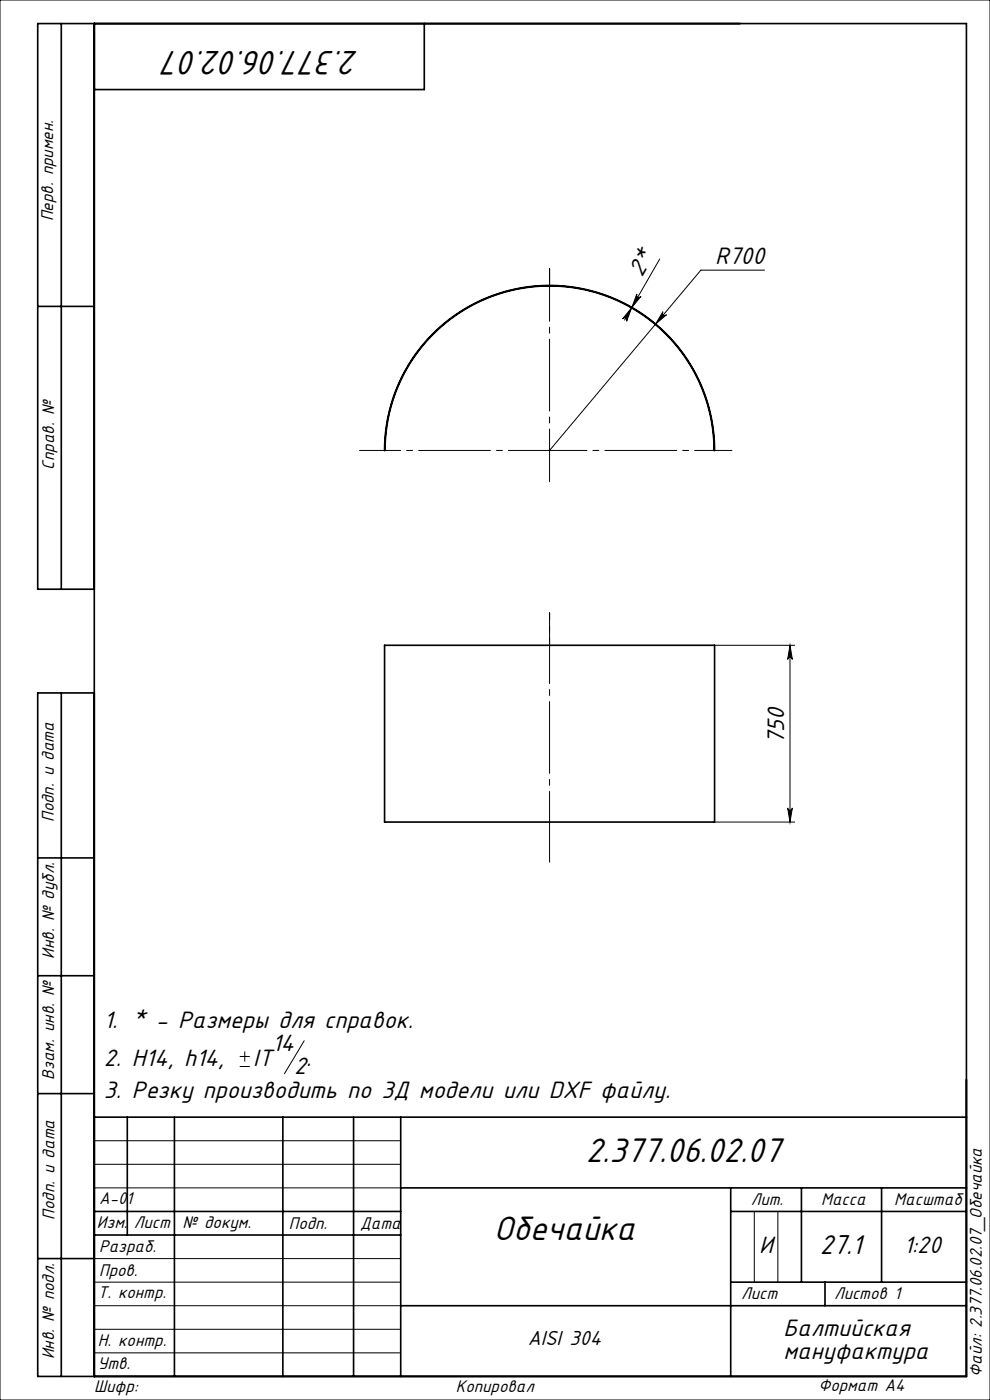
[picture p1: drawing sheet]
<svg xmlns="http://www.w3.org/2000/svg" width="210mm" height="297mm" viewBox="0 0 210 297" stroke-linecap="round" stroke-linejoin="round" font-family="sans-serif">
<g fill="none" stroke="#000" stroke-width=".21">
<path d="M0 0h210v297h-210zM139.9 55l-7.4 12.9M162.2 57.3h-13.5l-32.1 38.3M133.1 64.8l.9 .5M133.2 64.7l.8 .5M134 65.3l-1.1 2.9a.5 .5 0 0 0-.2-.7 .5 .5 0 0 0-.6 .2zM135.1 62.4a.5 .5 0 0 0 .2 .6 .5 .5 0 0 0 .7-.1l-2 2.3zM140.6 66.1a.5 .5 0 0 0 .1 .7 .5 .5 0 0 0 .7 0l-2.3 1.9zM151.6 136.9h17M167.6 136.9v37.5M167.6 136.9l.5 3a.5 .5 0 0 0-.5-.5 .5 .5 0 0 0-.5 .5zM151.6 174.4h17"/>
<path d="M167.1 171.4a.5 .5 0 0 0 .5 .5 .5 .5 0 0 0 .5-.5l-.5 3zM50.9 226.3h2.1M50.9 224.1h2.1M51.9 223.1v2.1M64.5 220.8l-4.2 7M20 242h65M20 247h65M20 252h65M160 257v15M165 257v15M20 277h65M20 272h65"/>
<path d="M20 267h65M20 287h65M20 282h65"/>
</g>
<path d="M116.6 60.7v-3.7" fill="none" stroke="#000" stroke-width=".21" stroke-dasharray="15.2 1.3 1.3 1.3"/>
<path d="M116.6 57v45.2" fill="none" stroke="#000" stroke-width=".21" stroke-dasharray="15.2 1.3 1.3 1.3" stroke-dashoffset="4.1"/>
<path d="M76.3 95.6h40.3" fill="none" stroke="#000" stroke-width=".21" stroke-dasharray="15.2 1.3 1.3 1.3" stroke-dashoffset="6.5"/>
<path d="M116.6 95.6h38.7" fill="none" stroke="#000" stroke-width=".21" stroke-dasharray="15.2 1.3 1.3 1.3" stroke-dashoffset="7.3"/>
<path d="M116.6 136.9v-6.9" fill="none" stroke="#000" stroke-width=".21" stroke-dasharray="15.2 1.3 1.3 1.3" stroke-dashoffset="13.7"/>
<path d="M116.6 130v52.9" fill="none" stroke="#000" stroke-width=".21" stroke-dasharray="15.2 1.3 1.3 1.3" stroke-dashoffset=".2"/>
<g fill="none" stroke="#000" stroke-width=".35">
<path d="M13 5v120M20 5v287M90 5v14h-70M8 65h12M91.8 70.8a34.9 34.9 0 0 1 38.1-7.6 34.9 34.9 0 0 1 21.6 32.4 34.9 34.9 0 0 0-35-34.9 34.9 34.9 0 0 0-34.9 34.9 35 35 0 0 1 10.2-24.8zM20 125h-12v-120h197v287h-197v-145h12M81.6 136.9h70v37.5h-70zM13 147v145M8 182h12M8 207h12M8 232h12M20 237h185"/>
<path d="M27 237v25M37 237v55M60 237v55M75 237v55M85 237v55M20 257h65M85 252h120M155 252v40M155 257h50M170 252v20M187 252v20M8 267h12"/>
<path d="M20 262h65M85 277h120M155 272h50M175 272v5"/>
</g>
<g fill="#000">
<path d="M140.6 66.1a.5 .5 0 0 0 .1 .7 .5 .5 0 0 0 .7 0l-2.3 1.9z"/>
<path d="M134 65.3l-1.1 2.9a.5 .5 0 0 0-.2-.7 .5 .5 0 0 0-.6 .2zM135.1 62.4a.5 .5 0 0 0 .2 .6 .5 .5 0 0 0 .7-.1l-2 2.3z"/>
<path d="M167.6 136.9l.5 3a.5 .5 0 0 0-.5-.5 .5 .5 0 0 0-.5 .5zM167.1 171.4a.5 .5 0 0 0 .5 .5 .5 .5 0 0 0 .5-.5l-.5 3z"/>
</g>
<g font-size="8">
<text x="76.1" y="10.7" transform="rotate(-180 76.1 10.7)">2.377.06.02.07</text>
<text x="124.2" y="246.6">2.377.06.02.07</text>
<text x="104.8" y="263.1">Обечайка</text>
</g>
<text font-size="6.4" x="173.9" y="266">27.1</text>
<g font-size="5.6">
<text x="136.1" y="59" transform="rotate(-60 136.1 59)">2*</text>
<text x="151.7" y="56.1">R700</text>
<text x="166.3" y="157.7" transform="rotate(-90 166.3 157.7)">750</text>
<text x="22" y="218.1">1. * - Размеры для справок.</text>
<text x="22" y="226.2">2. Н14, h14,</text>
<text x="53.7" y="226.2">IT</text>
<text x="57.7" y="223">14</text>
<text x="62.4" y="227.9">2</text>
<text x="65" y="226.2">.</text>
<text x="22" y="232.8">3. Резку производить по 3Д модели или DXF файлу.</text>
<text x="161.1" y="265.7">И</text>
<text x="191.7" y="265.8">1:20</text>
<text x="166.2" y="283.4">Балтийская</text>
<text x="166.2" y="288.3">мануфактура</text>
</g>
<text font-size="4.8" x="111.9" y="285.4">AISI 304</text>
<g font-size="4">
<text x="11.3" y="46.9" transform="rotate(-90 11.3 46.9)">Перв. примен.</text>
<text x="11.5" y="99.6" transform="rotate(-90 11.5 99.6)">Справ. №</text>
<text x="11.4" y="174.4" transform="rotate(-90 11.4 174.4)">Подп. и дата</text>
<text x="11.5" y="203.4" transform="rotate(-90 11.5 203.4)">Инв. № дубл.</text>
<text x="11.5" y="229" transform="rotate(-90 11.5 229)">Взам. инв. №</text>
<text x="21" y="255.5">А-01</text>
<text x="159.2" y="255.6">Лит.</text>
<text x="174.2" y="255.6">Масса</text>
<text x="189.7" y="255.6">Масштаб</text>
<text x="11.5" y="258.8" transform="rotate(-90 11.5 258.8)">Подп. и дата</text>
<text x="20.6" y="260.5">Изм.</text>
<text x="28.4" y="260.5">Лист</text>
<text x="38.7" y="260.5">№ докум.</text>
<text x="61.3" y="260.6">Подп.</text>
<text x="76.4" y="260.6">Дата</text>
<text x="21" y="265.6">Разраб.</text>
<text x="20.7" y="275.4">Т. контр.</text>
<text x="21" y="270.8">Пров.</text>
<text x="157.2" y="275.6">Лист</text>
<text x="176.9" y="275.6">Листов 1</text>
<text x="20.7" y="285.6">Н. контр.</text>
<text x="11.5" y="288.4" transform="rotate(-90 11.5 288.4)">Инв. № подл.</text>
<text x="20.7" y="290.4">Утв.</text>
<text x="208.3" y="292.1" transform="rotate(-90 208.3 292.1)">Файл: 2.377.06.02.07_Обечайка</text>
<text x="20" y="295.3">Шифр:</text>
<text x="96.7" y="295.3">Копировал</text>
<text x="173.6" y="295.1">Формат A4</text>
</g>
</svg>
